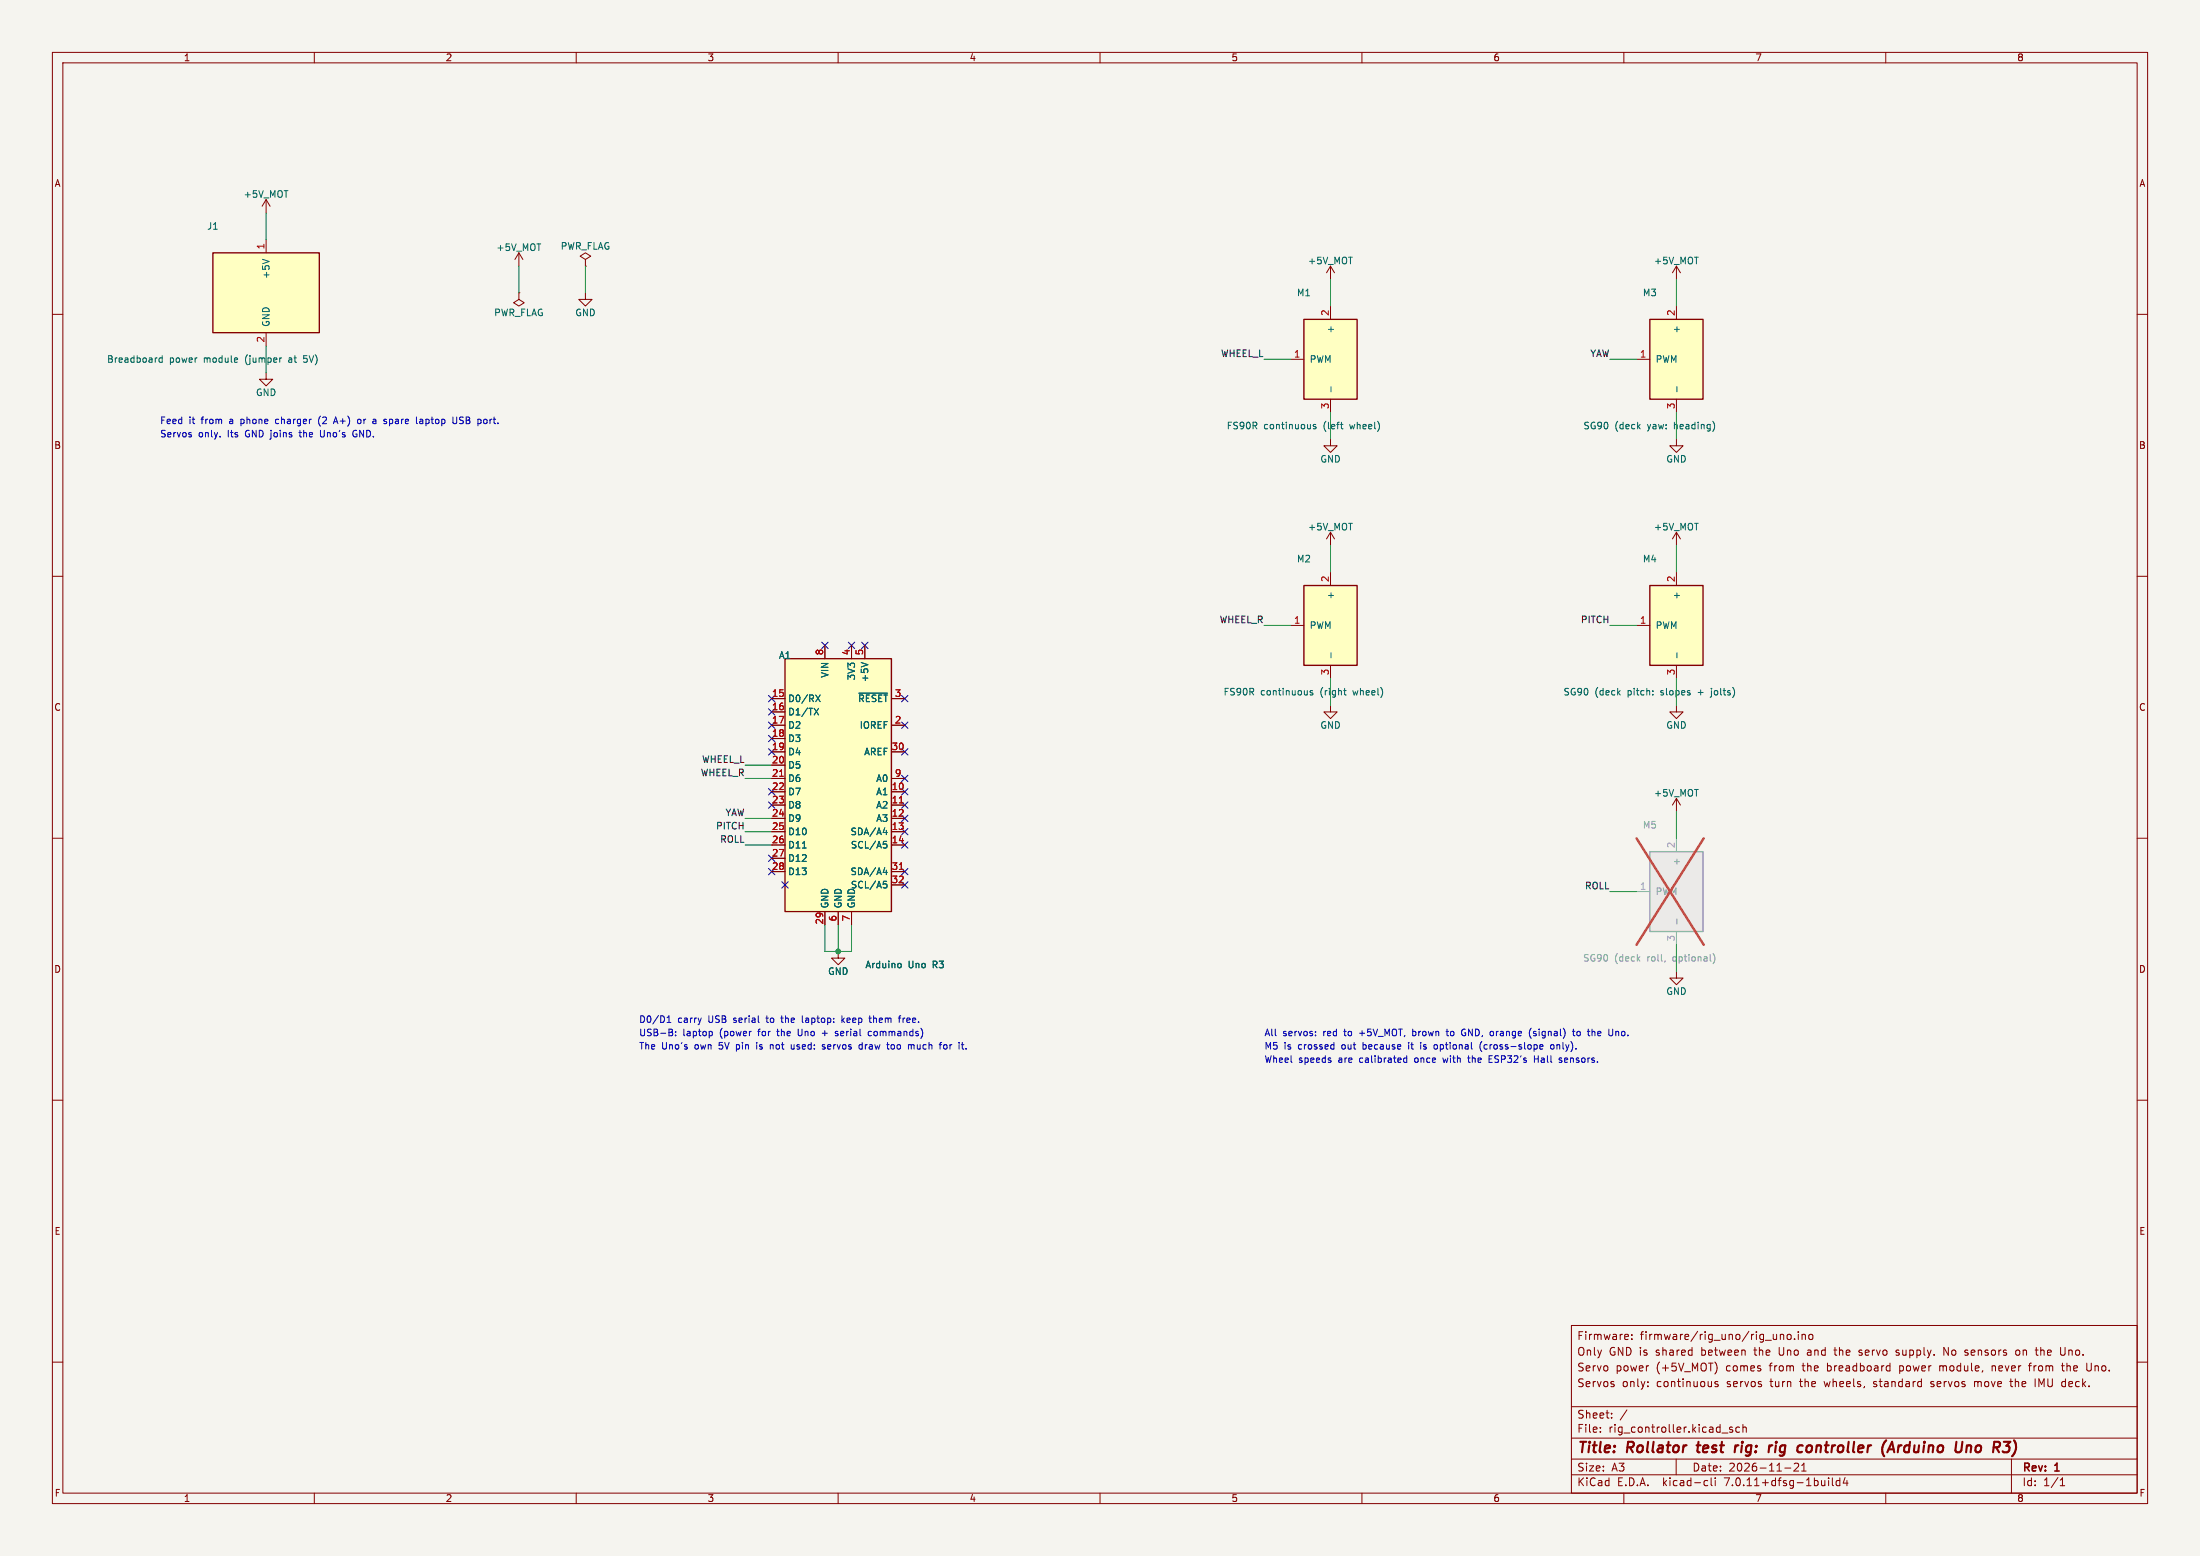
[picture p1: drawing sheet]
(kicad_sch (version 20230121) (generator eeschema)
 (paper "A3")
 (title_block (title "Rollator test rig: rig controller (Arduino Uno R3)") (date "2026-11-21") (rev "1") (comment 1 "Servos only: continuous servos turn the wheels, standard servos move the IMU deck.") (comment 2 "Servo power (+5V_MOT) comes from the breadboard power module, never from the Uno.") (comment 3 "Only GND is shared between the Uno and the servo supply. No sensors on the Uno.") (comment 4 "Firmware: firmware/rig_uno/rig_uno.ino"))
 (lib_symbols
  (symbol "MCU_Module:Arduino_UNO_R3" (in_bom yes) (on_board yes)
    (property "Reference" "A" (at -10.16 23.495 0) (effects (font (size 1.27 1.27)) (justify left bottom)))
    (property "Value" "Arduino_UNO_R3" (at 5.08 -26.67 0) (effects (font (size 1.27 1.27)) (justify left top)))
    (property "Footprint" "Module:Arduino_UNO_R3" (at 0 0 0) (effects (font (size 1.27 1.27) italic) hide))
    (property "Datasheet" "https://www.arduino.cc/en/Main/arduinoBoardUno" (at 0 0 0) (effects (font (size 1.27 1.27)) hide))
    (symbol "Arduino_UNO_R3_0_1"
    (rectangle (start -10.16 22.86) (end 10.16 -25.4) (stroke (width 0.254) (type default)) (fill (type background))))
    (symbol "Arduino_UNO_R3_1_1"
    (pin no_connect line (at -10.16 -20.32 0) (length 2.54) hide (name "NC" (effects (font (size 1.27 1.27)))) (number "1" (effects (font (size 1.27 1.27)))))
    (pin bidirectional line (at 12.7 -2.54 180) (length 2.54) (name "A1" (effects (font (size 1.27 1.27)))) (number "10" (effects (font (size 1.27 1.27)))))
    (pin bidirectional line (at 12.7 -5.08 180) (length 2.54) (name "A2" (effects (font (size 1.27 1.27)))) (number "11" (effects (font (size 1.27 1.27)))))
    (pin bidirectional line (at 12.7 -7.62 180) (length 2.54) (name "A3" (effects (font (size 1.27 1.27)))) (number "12" (effects (font (size 1.27 1.27)))))
    (pin bidirectional line (at 12.7 -10.16 180) (length 2.54) (name "SDA/A4" (effects (font (size 1.27 1.27)))) (number "13" (effects (font (size 1.27 1.27)))))
    (pin bidirectional line (at 12.7 -12.7 180) (length 2.54) (name "SCL/A5" (effects (font (size 1.27 1.27)))) (number "14" (effects (font (size 1.27 1.27)))))
    (pin bidirectional line (at -12.7 15.24 0) (length 2.54) (name "D0/RX" (effects (font (size 1.27 1.27)))) (number "15" (effects (font (size 1.27 1.27)))))
    (pin bidirectional line (at -12.7 12.7 0) (length 2.54) (name "D1/TX" (effects (font (size 1.27 1.27)))) (number "16" (effects (font (size 1.27 1.27)))))
    (pin bidirectional line (at -12.7 10.16 0) (length 2.54) (name "D2" (effects (font (size 1.27 1.27)))) (number "17" (effects (font (size 1.27 1.27)))))
    (pin bidirectional line (at -12.7 7.62 0) (length 2.54) (name "D3" (effects (font (size 1.27 1.27)))) (number "18" (effects (font (size 1.27 1.27)))))
    (pin bidirectional line (at -12.7 5.08 0) (length 2.54) (name "D4" (effects (font (size 1.27 1.27)))) (number "19" (effects (font (size 1.27 1.27)))))
    (pin output line (at 12.7 10.16 180) (length 2.54) (name "IOREF" (effects (font (size 1.27 1.27)))) (number "2" (effects (font (size 1.27 1.27)))))
    (pin bidirectional line (at -12.7 2.54 0) (length 2.54) (name "D5" (effects (font (size 1.27 1.27)))) (number "20" (effects (font (size 1.27 1.27)))))
    (pin bidirectional line (at -12.7 0 0) (length 2.54) (name "D6" (effects (font (size 1.27 1.27)))) (number "21" (effects (font (size 1.27 1.27)))))
    (pin bidirectional line (at -12.7 -2.54 0) (length 2.54) (name "D7" (effects (font (size 1.27 1.27)))) (number "22" (effects (font (size 1.27 1.27)))))
    (pin bidirectional line (at -12.7 -5.08 0) (length 2.54) (name "D8" (effects (font (size 1.27 1.27)))) (number "23" (effects (font (size 1.27 1.27)))))
    (pin bidirectional line (at -12.7 -7.62 0) (length 2.54) (name "D9" (effects (font (size 1.27 1.27)))) (number "24" (effects (font (size 1.27 1.27)))))
    (pin bidirectional line (at -12.7 -10.16 0) (length 2.54) (name "D10" (effects (font (size 1.27 1.27)))) (number "25" (effects (font (size 1.27 1.27)))))
    (pin bidirectional line (at -12.7 -12.7 0) (length 2.54) (name "D11" (effects (font (size 1.27 1.27)))) (number "26" (effects (font (size 1.27 1.27)))))
    (pin bidirectional line (at -12.7 -15.24 0) (length 2.54) (name "D12" (effects (font (size 1.27 1.27)))) (number "27" (effects (font (size 1.27 1.27)))))
    (pin bidirectional line (at -12.7 -17.78 0) (length 2.54) (name "D13" (effects (font (size 1.27 1.27)))) (number "28" (effects (font (size 1.27 1.27)))))
    (pin power_in line (at -2.54 -27.94 90) (length 2.54) (name "GND" (effects (font (size 1.27 1.27)))) (number "29" (effects (font (size 1.27 1.27)))))
    (pin input line (at 12.7 15.24 180) (length 2.54) (name "~{RESET}" (effects (font (size 1.27 1.27)))) (number "3" (effects (font (size 1.27 1.27)))))
    (pin input line (at 12.7 5.08 180) (length 2.54) (name "AREF" (effects (font (size 1.27 1.27)))) (number "30" (effects (font (size 1.27 1.27)))))
    (pin bidirectional line (at 12.7 -17.78 180) (length 2.54) (name "SDA/A4" (effects (font (size 1.27 1.27)))) (number "31" (effects (font (size 1.27 1.27)))))
    (pin bidirectional line (at 12.7 -20.32 180) (length 2.54) (name "SCL/A5" (effects (font (size 1.27 1.27)))) (number "32" (effects (font (size 1.27 1.27)))))
    (pin power_out line (at 2.54 25.4 270) (length 2.54) (name "3V3" (effects (font (size 1.27 1.27)))) (number "4" (effects (font (size 1.27 1.27)))))
    (pin power_out line (at 5.08 25.4 270) (length 2.54) (name "+5V" (effects (font (size 1.27 1.27)))) (number "5" (effects (font (size 1.27 1.27)))))
    (pin power_in line (at 0 -27.94 90) (length 2.54) (name "GND" (effects (font (size 1.27 1.27)))) (number "6" (effects (font (size 1.27 1.27)))))
    (pin power_in line (at 2.54 -27.94 90) (length 2.54) (name "GND" (effects (font (size 1.27 1.27)))) (number "7" (effects (font (size 1.27 1.27)))))
    (pin power_in line (at -2.54 25.4 270) (length 2.54) (name "VIN" (effects (font (size 1.27 1.27)))) (number "8" (effects (font (size 1.27 1.27)))))
    (pin bidirectional line (at 12.7 0 180) (length 2.54) (name "A0" (effects (font (size 1.27 1.27)))) (number "9" (effects (font (size 1.27 1.27)))))))
  (symbol "power:GND" (power) (pin_names (offset 0)) (in_bom yes) (on_board yes)
    (property "Reference" "#PWR" (at 0 -6.35 0) (effects (font (size 1.27 1.27)) hide))
    (property "Value" "GND" (at 0 -3.81 0) (effects (font (size 1.27 1.27))))
    (property "Footprint" "" (at 0 0 0) (effects (font (size 1.27 1.27)) hide))
    (property "Datasheet" "" (at 0 0 0) (effects (font (size 1.27 1.27)) hide))
    (symbol "GND_0_1"
    (polyline (pts (xy 0 0) (xy 0 -1.27) (xy 1.27 -1.27) (xy 0 -2.54) (xy -1.27 -1.27) (xy 0 -1.27)) (stroke (width 0) (type default)) (fill (type none))))
    (symbol "GND_1_1"
    (pin power_in line (at 0 0 270) (length 0) hide (name "GND" (effects (font (size 1.27 1.27)))) (number "1" (effects (font (size 1.27 1.27)))))))
  (symbol "Rollator:Power_Module_5V" (pin_names (offset 1.016)) (in_bom yes) (on_board yes)
   (property "Reference" "J" (at -10.16 15.24 0) (effects (font (size 1.27 1.27)) (justify left)))
   (property "Value" "Breadboard power module" (at -10.16 -10.16 0) (effects (font (size 1.27 1.27)) (justify left)))
   (property "Footprint" "" (at 0 0 0) (effects (font (size 1.27 1.27)) hide))
   (property "Datasheet" "" (at 0 0 0) (effects (font (size 1.27 1.27)) hide))
   (symbol "Power_Module_5V_0_1" (rectangle (start -10.16 10.16) (end 10.16 -5.08) (stroke (width 0.254) (type default)) (fill (type background))))
   (symbol "Power_Module_5V_1_1"
    (pin power_out line (at 0 12.7 270) (length 2.54) (name "+5V" (effects (font (size 1.27 1.27)))) (number "1" (effects (font (size 1.27 1.27)))))
    (pin power_out line (at 0 -7.62 90) (length 2.54) (name "GND" (effects (font (size 1.27 1.27)))) (number "2" (effects (font (size 1.27 1.27)))))))
  (symbol "Rollator:+5V_MOT" (power) (pin_names (offset 0)) (in_bom yes) (on_board yes)
    (property "Reference" "#PWR" (at 0 -3.81 0) (effects (font (size 1.27 1.27)) hide))
    (property "Value" "+5V_MOT" (at 0 3.556 0) (effects (font (size 1.27 1.27))))
    (property "Footprint" "" (at 0 0 0) (effects (font (size 1.27 1.27)) hide))
    (property "Datasheet" "" (at 0 0 0) (effects (font (size 1.27 1.27)) hide))
    (symbol "+5V_MOT_0_1"
    (polyline (pts (xy -0.762 1.27) (xy 0 2.54)) (stroke (width 0) (type default)) (fill (type none)))
    (polyline (pts (xy 0 0) (xy 0 2.54)) (stroke (width 0) (type default)) (fill (type none)))
    (polyline (pts (xy 0 2.54) (xy 0.762 1.27)) (stroke (width 0) (type default)) (fill (type none))))
    (symbol "+5V_MOT_1_1"
    (pin power_in line (at 0 0 90) (length 0) hide (name "+5V_MOT" (effects (font (size 1.27 1.27)))) (number "1" (effects (font (size 1.27 1.27)))))))
  (symbol "power:PWR_FLAG" (power) (pin_numbers hide) (pin_names (offset 0) hide) (in_bom yes) (on_board yes)
    (property "Reference" "#FLG" (at 0 1.905 0) (effects (font (size 1.27 1.27)) hide))
    (property "Value" "PWR_FLAG" (at 0 3.81 0) (effects (font (size 1.27 1.27))))
    (property "Footprint" "" (at 0 0 0) (effects (font (size 1.27 1.27)) hide))
    (property "Datasheet" "~" (at 0 0 0) (effects (font (size 1.27 1.27)) hide))
    (symbol "PWR_FLAG_0_0"
    (pin power_out line (at 0 0 90) (length 0) (name "pwr" (effects (font (size 1.27 1.27)))) (number "1" (effects (font (size 1.27 1.27))))))
    (symbol "PWR_FLAG_0_1"
    (polyline (pts (xy 0 0) (xy 0 1.27) (xy -1.016 1.905) (xy 0 2.54) (xy 1.016 1.905) (xy 0 1.27)) (stroke (width 0) (type default)) (fill (type none)))))
  (symbol "Rollator:Servo" (pin_names (offset 1.016)) (in_bom yes) (on_board yes)
   (property "Reference" "M" (at -5.08 15.24 0) (effects (font (size 1.27 1.27)) (justify left)))
   (property "Value" "Servo" (at -5.08 -10.16 0) (effects (font (size 1.27 1.27)) (justify left)))
   (property "Footprint" "" (at 0 0 0) (effects (font (size 1.27 1.27)) hide))
   (property "Datasheet" "" (at 0 0 0) (effects (font (size 1.27 1.27)) hide))
   (symbol "Servo_0_1" (rectangle (start -5.08 10.16) (end 5.08 -5.08) (stroke (width 0.254) (type default)) (fill (type background))))
   (symbol "Servo_1_1"
    (pin input line (at -7.62 2.54 0) (length 2.54) (name "PWM" (effects (font (size 1.27 1.27)))) (number "1" (effects (font (size 1.27 1.27)))))
    (pin power_in line (at 0 12.7 270) (length 2.54) (name "+" (effects (font (size 1.27 1.27)))) (number "2" (effects (font (size 1.27 1.27)))))
    (pin power_in line (at 0 -7.62 90) (length 2.54) (name "-" (effects (font (size 1.27 1.27)))) (number "3" (effects (font (size 1.27 1.27))))))))
 (symbol (lib_id "MCU_Module:Arduino_UNO_R3") (at 160.02 148.59 0) (unit 1) (in_bom yes) (on_board yes) (dnp no)
 (property "Reference" "A1" (at 149.86 125.095 0) (effects (font (size 1.27 1.27))))
 (property "Value" "Arduino Uno R3" (at 165.1 184.15 0) (effects (font (size 1.27 1.27)) (justify left)))
 (property "Footprint" "" (at 160.02 148.59 0) (effects (font (size 1.27 1.27)) hide))
 (property "Datasheet" "" (at 160.02 148.59 0) (effects (font (size 1.27 1.27)) hide))
 (pin "1") (pin "10") (pin "11") (pin "12") (pin "13") (pin "14") (pin "15") (pin "16") (pin "17") (pin "18") (pin "19") (pin "2") (pin "20") (pin "21") (pin "22") (pin "23") (pin "24") (pin "25") (pin "26") (pin "27") (pin "28") (pin "29") (pin "3") (pin "30") (pin "31") (pin "32") (pin "4") (pin "5") (pin "6") (pin "7") (pin "8") (pin "9"))
 (no_connect (at 149.86 168.91))
 (no_connect (at 172.72 151.13))
 (no_connect (at 172.72 153.67))
 (no_connect (at 172.72 156.21))
 (no_connect (at 172.72 158.75))
 (no_connect (at 172.72 161.29))
 (no_connect (at 147.32 133.35))
 (no_connect (at 147.32 135.89))
 (no_connect (at 147.32 138.43))
 (no_connect (at 147.32 140.97))
 (no_connect (at 147.32 143.51))
 (no_connect (at 172.72 138.43))
 (wire (pts (xy 147.32 146.05) (xy 142.24 146.05)) (stroke (width 0) (type default)))
 (label "WHEEL_L" (at 142.24 146.05 180) (fields_autoplaced) (effects (font (size 1.27 1.27)) (justify right bottom)))
 (wire (pts (xy 147.32 148.59) (xy 142.24 148.59)) (stroke (width 0) (type default)))
 (label "WHEEL_R" (at 142.24 148.59 180) (fields_autoplaced) (effects (font (size 1.27 1.27)) (justify right bottom)))
 (no_connect (at 147.32 151.13))
 (no_connect (at 147.32 153.67))
 (wire (pts (xy 147.32 156.21) (xy 142.24 156.21)) (stroke (width 0) (type default)))
 (label "YAW" (at 142.24 156.21 180) (fields_autoplaced) (effects (font (size 1.27 1.27)) (justify right bottom)))
 (wire (pts (xy 147.32 158.75) (xy 142.24 158.75)) (stroke (width 0) (type default)))
 (label "PITCH" (at 142.24 158.75 180) (fields_autoplaced) (effects (font (size 1.27 1.27)) (justify right bottom)))
 (wire (pts (xy 147.32 161.29) (xy 142.24 161.29)) (stroke (width 0) (type default)))
 (label "ROLL" (at 142.24 161.29 180) (fields_autoplaced) (effects (font (size 1.27 1.27)) (justify right bottom)))
 (no_connect (at 147.32 163.83))
 (no_connect (at 147.32 166.37))
 (wire (pts (xy 157.48 176.53) (xy 157.48 181.61)) (stroke (width 0) (type default)))
 (no_connect (at 172.72 133.35))
 (no_connect (at 172.72 143.51))
 (no_connect (at 172.72 166.37))
 (no_connect (at 172.72 168.91))
 (no_connect (at 162.56 123.19))
 (no_connect (at 165.1 123.19))
 (wire (pts (xy 160.02 176.53) (xy 160.02 181.61)) (stroke (width 0) (type default)))
 (wire (pts (xy 162.56 176.53) (xy 162.56 181.61)) (stroke (width 0) (type default)))
 (no_connect (at 157.48 123.19))
 (no_connect (at 172.72 148.59))
 (wire (pts (xy 157.48 181.61) (xy 160.02 181.61)) (stroke (width 0) (type default)))
 (wire (pts (xy 160.02 181.61) (xy 162.56 181.61)) (stroke (width 0) (type default)))
 (junction (at 160.02 181.61) (diameter 0) (color 0 0 0 0))
 (symbol (lib_id "power:GND") (at 160.02 181.61 0) (unit 1) (in_bom no) (on_board no) (dnp no)
 (property "Reference" "#PWR01" (at 160.02 187.96 0) (effects (font (size 1.27 1.27)) hide))
 (property "Value" "GND" (at 160.02 185.42 0) (effects (font (size 1.27 1.27))))
 (property "Footprint" "" (at 160.02 181.61 0) (effects (font (size 1.27 1.27)) hide))
 (property "Datasheet" "" (at 160.02 181.61 0) (effects (font (size 1.27 1.27)) hide))
 (pin "1"))
 (text "D0/D1 carry USB serial to the laptop: keep them free." (at 121.92 195.58 0) (effects (font (size 1.27 1.27)) (justify left bottom)))
 (text "USB-B: laptop (power for the Uno + serial commands)" (at 121.92 198.12 0) (effects (font (size 1.27 1.27)) (justify left bottom)))
 (text "The Uno's own 5V pin is not used: servos draw too much for it." (at 121.92 200.66 0) (effects (font (size 1.27 1.27)) (justify left bottom)))
 (symbol (lib_id "Rollator:Power_Module_5V") (at 50.8 58.42 0) (unit 1) (in_bom yes) (on_board yes) (dnp no)
 (property "Reference" "J1" (at 40.64 43.18 0) (effects (font (size 1.27 1.27))))
 (property "Value" "Breadboard power module (jumper at 5V)" (at 40.64 68.58 0) (effects (font (size 1.27 1.27))))
 (property "Footprint" "" (at 50.8 58.42 0) (effects (font (size 1.27 1.27)) hide))
 (property "Datasheet" "" (at 50.8 58.42 0) (effects (font (size 1.27 1.27)) hide))
 (pin "1") (pin "2"))
 (wire (pts (xy 50.8 45.72) (xy 50.8 40.64)) (stroke (width 0) (type default)))
 (wire (pts (xy 50.8 66.04) (xy 50.8 71.12)) (stroke (width 0) (type default)))
 (symbol (lib_id "Rollator:+5V_MOT") (at 50.8 40.64 0) (unit 1) (in_bom no) (on_board no) (dnp no)
 (property "Reference" "#PWR02" (at 50.8 44.45 0) (effects (font (size 1.27 1.27)) hide))
 (property "Value" "+5V_MOT" (at 50.8 37.084 0) (effects (font (size 1.27 1.27))))
 (property "Footprint" "" (at 50.8 40.64 0) (effects (font (size 1.27 1.27)) hide))
 (property "Datasheet" "" (at 50.8 40.64 0) (effects (font (size 1.27 1.27)) hide))
 (pin "1"))
 (symbol (lib_id "power:GND") (at 50.8 71.12 0) (unit 1) (in_bom no) (on_board no) (dnp no)
 (property "Reference" "#PWR03" (at 50.8 77.47 0) (effects (font (size 1.27 1.27)) hide))
 (property "Value" "GND" (at 50.8 74.93 0) (effects (font (size 1.27 1.27))))
 (property "Footprint" "" (at 50.8 71.12 0) (effects (font (size 1.27 1.27)) hide))
 (property "Datasheet" "" (at 50.8 71.12 0) (effects (font (size 1.27 1.27)) hide))
 (pin "1"))
 (text "Feed it from a phone charger (2 A+) or a spare laptop USB port." (at 30.48 81.28 0) (effects (font (size 1.27 1.27)) (justify left bottom)))
 (text "Servos only. Its GND joins the Uno's GND." (at 30.48 83.82 0) (effects (font (size 1.27 1.27)) (justify left bottom)))
 (symbol (lib_id "Rollator:+5V_MOT") (at 99.06 50.8 0) (unit 1) (in_bom no) (on_board no) (dnp no)
 (property "Reference" "#PWR05" (at 99.06 54.61 0) (effects (font (size 1.27 1.27)) hide))
 (property "Value" "+5V_MOT" (at 99.06 47.244 0) (effects (font (size 1.27 1.27))))
 (property "Footprint" "" (at 99.06 50.8 0) (effects (font (size 1.27 1.27)) hide))
 (property "Datasheet" "" (at 99.06 50.8 0) (effects (font (size 1.27 1.27)) hide))
 (pin "1"))
 (wire (pts (xy 99.06 50.8) (xy 99.06 55.88)) (stroke (width 0) (type default)))
 (symbol (lib_id "power:PWR_FLAG") (at 99.06 55.88 180) (unit 1) (in_bom no) (on_board no) (dnp no)
 (property "Reference" "#FLG05" (at 99.06 57.785 0) (effects (font (size 1.27 1.27)) hide))
 (property "Value" "PWR_FLAG" (at 99.06 59.69 0) (effects (font (size 1.27 1.27))))
 (property "Footprint" "" (at 99.06 55.88 0) (effects (font (size 1.27 1.27)) hide))
 (property "Datasheet" "" (at 99.06 55.88 0) (effects (font (size 1.27 1.27)) hide))
 (pin "1"))
 (symbol (lib_id "power:PWR_FLAG") (at 111.76 50.8 0) (unit 1) (in_bom no) (on_board no) (dnp no)
 (property "Reference" "#FLG06" (at 111.76 48.895 0) (effects (font (size 1.27 1.27)) hide))
 (property "Value" "PWR_FLAG" (at 111.76 46.99 0) (effects (font (size 1.27 1.27))))
 (property "Footprint" "" (at 111.76 50.8 0) (effects (font (size 1.27 1.27)) hide))
 (property "Datasheet" "" (at 111.76 50.8 0) (effects (font (size 1.27 1.27)) hide))
 (pin "1"))
 (wire (pts (xy 111.76 50.8) (xy 111.76 55.88)) (stroke (width 0) (type default)))
 (symbol (lib_id "power:GND") (at 111.76 55.88 0) (unit 1) (in_bom no) (on_board no) (dnp no)
 (property "Reference" "#PWR07" (at 111.76 62.23 0) (effects (font (size 1.27 1.27)) hide))
 (property "Value" "GND" (at 111.76 59.69 0) (effects (font (size 1.27 1.27))))
 (property "Footprint" "" (at 111.76 55.88 0) (effects (font (size 1.27 1.27)) hide))
 (property "Datasheet" "" (at 111.76 55.88 0) (effects (font (size 1.27 1.27)) hide))
 (pin "1"))
 (symbol (lib_id "Rollator:Servo") (at 254 71.12 0) (unit 1) (in_bom yes) (on_board yes) (dnp no)
 (property "Reference" "M1" (at 248.92 55.88 0) (effects (font (size 1.27 1.27))))
 (property "Value" "FS90R continuous (left wheel)" (at 248.92 81.28 0) (effects (font (size 1.27 1.27))))
 (property "Footprint" "" (at 254 71.12 0) (effects (font (size 1.27 1.27)) hide))
 (property "Datasheet" "" (at 254 71.12 0) (effects (font (size 1.27 1.27)) hide))
 (pin "1") (pin "2") (pin "3"))
 (wire (pts (xy 246.38 68.58) (xy 241.3 68.58)) (stroke (width 0) (type default)))
 (label "WHEEL_L" (at 241.3 68.58 180) (fields_autoplaced) (effects (font (size 1.27 1.27)) (justify right bottom)))
 (wire (pts (xy 254 58.42) (xy 254 53.34)) (stroke (width 0) (type default)))
 (wire (pts (xy 254 78.74) (xy 254 83.82)) (stroke (width 0) (type default)))
 (symbol (lib_id "Rollator:+5V_MOT") (at 254 53.34 0) (unit 1) (in_bom no) (on_board no) (dnp no)
 (property "Reference" "#PWR08" (at 254 57.15 0) (effects (font (size 1.27 1.27)) hide))
 (property "Value" "+5V_MOT" (at 254 49.784 0) (effects (font (size 1.27 1.27))))
 (property "Footprint" "" (at 254 53.34 0) (effects (font (size 1.27 1.27)) hide))
 (property "Datasheet" "" (at 254 53.34 0) (effects (font (size 1.27 1.27)) hide))
 (pin "1"))
 (symbol (lib_id "power:GND") (at 254 83.82 0) (unit 1) (in_bom no) (on_board no) (dnp no)
 (property "Reference" "#PWR09" (at 254 90.17 0) (effects (font (size 1.27 1.27)) hide))
 (property "Value" "GND" (at 254 87.63 0) (effects (font (size 1.27 1.27))))
 (property "Footprint" "" (at 254 83.82 0) (effects (font (size 1.27 1.27)) hide))
 (property "Datasheet" "" (at 254 83.82 0) (effects (font (size 1.27 1.27)) hide))
 (pin "1"))
 (symbol (lib_id "Rollator:Servo") (at 254 121.92 0) (unit 1) (in_bom yes) (on_board yes) (dnp no)
 (property "Reference" "M2" (at 248.92 106.68 0) (effects (font (size 1.27 1.27))))
 (property "Value" "FS90R continuous (right wheel)" (at 248.92 132.08 0) (effects (font (size 1.27 1.27))))
 (property "Footprint" "" (at 254 121.92 0) (effects (font (size 1.27 1.27)) hide))
 (property "Datasheet" "" (at 254 121.92 0) (effects (font (size 1.27 1.27)) hide))
 (pin "1") (pin "2") (pin "3"))
 (wire (pts (xy 246.38 119.38) (xy 241.3 119.38)) (stroke (width 0) (type default)))
 (label "WHEEL_R" (at 241.3 119.38 180) (fields_autoplaced) (effects (font (size 1.27 1.27)) (justify right bottom)))
 (wire (pts (xy 254 109.22) (xy 254 104.14)) (stroke (width 0) (type default)))
 (wire (pts (xy 254 129.54) (xy 254 134.62)) (stroke (width 0) (type default)))
 (symbol (lib_id "Rollator:+5V_MOT") (at 254 104.14 0) (unit 1) (in_bom no) (on_board no) (dnp no)
 (property "Reference" "#PWR10" (at 254 107.95 0) (effects (font (size 1.27 1.27)) hide))
 (property "Value" "+5V_MOT" (at 254 100.584 0) (effects (font (size 1.27 1.27))))
 (property "Footprint" "" (at 254 104.14 0) (effects (font (size 1.27 1.27)) hide))
 (property "Datasheet" "" (at 254 104.14 0) (effects (font (size 1.27 1.27)) hide))
 (pin "1"))
 (symbol (lib_id "power:GND") (at 254 134.62 0) (unit 1) (in_bom no) (on_board no) (dnp no)
 (property "Reference" "#PWR11" (at 254 140.97 0) (effects (font (size 1.27 1.27)) hide))
 (property "Value" "GND" (at 254 138.43 0) (effects (font (size 1.27 1.27))))
 (property "Footprint" "" (at 254 134.62 0) (effects (font (size 1.27 1.27)) hide))
 (property "Datasheet" "" (at 254 134.62 0) (effects (font (size 1.27 1.27)) hide))
 (pin "1"))
 (symbol (lib_id "Rollator:Servo") (at 320.04 71.12 0) (unit 1) (in_bom yes) (on_board yes) (dnp no)
 (property "Reference" "M3" (at 314.96 55.88 0) (effects (font (size 1.27 1.27))))
 (property "Value" "SG90 (deck yaw: heading)" (at 314.96 81.28 0) (effects (font (size 1.27 1.27))))
 (property "Footprint" "" (at 320.04 71.12 0) (effects (font (size 1.27 1.27)) hide))
 (property "Datasheet" "" (at 320.04 71.12 0) (effects (font (size 1.27 1.27)) hide))
 (pin "1") (pin "2") (pin "3"))
 (wire (pts (xy 312.42 68.58) (xy 307.34 68.58)) (stroke (width 0) (type default)))
 (label "YAW" (at 307.34 68.58 180) (fields_autoplaced) (effects (font (size 1.27 1.27)) (justify right bottom)))
 (wire (pts (xy 320.04 58.42) (xy 320.04 53.34)) (stroke (width 0) (type default)))
 (wire (pts (xy 320.04 78.74) (xy 320.04 83.82)) (stroke (width 0) (type default)))
 (symbol (lib_id "Rollator:+5V_MOT") (at 320.04 53.34 0) (unit 1) (in_bom no) (on_board no) (dnp no)
 (property "Reference" "#PWR12" (at 320.04 57.15 0) (effects (font (size 1.27 1.27)) hide))
 (property "Value" "+5V_MOT" (at 320.04 49.784 0) (effects (font (size 1.27 1.27))))
 (property "Footprint" "" (at 320.04 53.34 0) (effects (font (size 1.27 1.27)) hide))
 (property "Datasheet" "" (at 320.04 53.34 0) (effects (font (size 1.27 1.27)) hide))
 (pin "1"))
 (symbol (lib_id "power:GND") (at 320.04 83.82 0) (unit 1) (in_bom no) (on_board no) (dnp no)
 (property "Reference" "#PWR13" (at 320.04 90.17 0) (effects (font (size 1.27 1.27)) hide))
 (property "Value" "GND" (at 320.04 87.63 0) (effects (font (size 1.27 1.27))))
 (property "Footprint" "" (at 320.04 83.82 0) (effects (font (size 1.27 1.27)) hide))
 (property "Datasheet" "" (at 320.04 83.82 0) (effects (font (size 1.27 1.27)) hide))
 (pin "1"))
 (symbol (lib_id "Rollator:Servo") (at 320.04 121.92 0) (unit 1) (in_bom yes) (on_board yes) (dnp no)
 (property "Reference" "M4" (at 314.96 106.68 0) (effects (font (size 1.27 1.27))))
 (property "Value" "SG90 (deck pitch: slopes + jolts)" (at 314.96 132.08 0) (effects (font (size 1.27 1.27))))
 (property "Footprint" "" (at 320.04 121.92 0) (effects (font (size 1.27 1.27)) hide))
 (property "Datasheet" "" (at 320.04 121.92 0) (effects (font (size 1.27 1.27)) hide))
 (pin "1") (pin "2") (pin "3"))
 (wire (pts (xy 312.42 119.38) (xy 307.34 119.38)) (stroke (width 0) (type default)))
 (label "PITCH" (at 307.34 119.38 180) (fields_autoplaced) (effects (font (size 1.27 1.27)) (justify right bottom)))
 (wire (pts (xy 320.04 109.22) (xy 320.04 104.14)) (stroke (width 0) (type default)))
 (wire (pts (xy 320.04 129.54) (xy 320.04 134.62)) (stroke (width 0) (type default)))
 (symbol (lib_id "Rollator:+5V_MOT") (at 320.04 104.14 0) (unit 1) (in_bom no) (on_board no) (dnp no)
 (property "Reference" "#PWR14" (at 320.04 107.95 0) (effects (font (size 1.27 1.27)) hide))
 (property "Value" "+5V_MOT" (at 320.04 100.584 0) (effects (font (size 1.27 1.27))))
 (property "Footprint" "" (at 320.04 104.14 0) (effects (font (size 1.27 1.27)) hide))
 (property "Datasheet" "" (at 320.04 104.14 0) (effects (font (size 1.27 1.27)) hide))
 (pin "1"))
 (symbol (lib_id "power:GND") (at 320.04 134.62 0) (unit 1) (in_bom no) (on_board no) (dnp no)
 (property "Reference" "#PWR15" (at 320.04 140.97 0) (effects (font (size 1.27 1.27)) hide))
 (property "Value" "GND" (at 320.04 138.43 0) (effects (font (size 1.27 1.27))))
 (property "Footprint" "" (at 320.04 134.62 0) (effects (font (size 1.27 1.27)) hide))
 (property "Datasheet" "" (at 320.04 134.62 0) (effects (font (size 1.27 1.27)) hide))
 (pin "1"))
 (symbol (lib_id "Rollator:Servo") (at 320.04 172.72 0) (unit 1) (in_bom yes) (on_board yes) (dnp yes)
 (property "Reference" "M5" (at 314.96 157.48 0) (effects (font (size 1.27 1.27))))
 (property "Value" "SG90 (deck roll, optional)" (at 314.96 182.88 0) (effects (font (size 1.27 1.27))))
 (property "Footprint" "" (at 320.04 172.72 0) (effects (font (size 1.27 1.27)) hide))
 (property "Datasheet" "" (at 320.04 172.72 0) (effects (font (size 1.27 1.27)) hide))
 (pin "1") (pin "2") (pin "3"))
 (wire (pts (xy 312.42 170.18) (xy 307.34 170.18)) (stroke (width 0) (type default)))
 (label "ROLL" (at 307.34 170.18 180) (fields_autoplaced) (effects (font (size 1.27 1.27)) (justify right bottom)))
 (wire (pts (xy 320.04 160.02) (xy 320.04 154.94)) (stroke (width 0) (type default)))
 (wire (pts (xy 320.04 180.34) (xy 320.04 185.42)) (stroke (width 0) (type default)))
 (symbol (lib_id "Rollator:+5V_MOT") (at 320.04 154.94 0) (unit 1) (in_bom no) (on_board no) (dnp no)
 (property "Reference" "#PWR16" (at 320.04 158.75 0) (effects (font (size 1.27 1.27)) hide))
 (property "Value" "+5V_MOT" (at 320.04 151.384 0) (effects (font (size 1.27 1.27))))
 (property "Footprint" "" (at 320.04 154.94 0) (effects (font (size 1.27 1.27)) hide))
 (property "Datasheet" "" (at 320.04 154.94 0) (effects (font (size 1.27 1.27)) hide))
 (pin "1"))
 (symbol (lib_id "power:GND") (at 320.04 185.42 0) (unit 1) (in_bom no) (on_board no) (dnp no)
 (property "Reference" "#PWR17" (at 320.04 191.77 0) (effects (font (size 1.27 1.27)) hide))
 (property "Value" "GND" (at 320.04 189.23 0) (effects (font (size 1.27 1.27))))
 (property "Footprint" "" (at 320.04 185.42 0) (effects (font (size 1.27 1.27)) hide))
 (property "Datasheet" "" (at 320.04 185.42 0) (effects (font (size 1.27 1.27)) hide))
 (pin "1"))
 (text "All servos: red to +5V_MOT, brown to GND, orange (signal) to the Uno." (at 241.3 198.12 0) (effects (font (size 1.27 1.27)) (justify left bottom)))
 (text "M5 is crossed out because it is optional (cross-slope only)." (at 241.3 200.66 0) (effects (font (size 1.27 1.27)) (justify left bottom)))
 (text "Wheel speeds are calibrated once with the ESP32's Hall sensors." (at 241.3 203.2 0) (effects (font (size 1.27 1.27)) (justify left bottom)))
 (sheet_instances (path "" (page "1"))))
